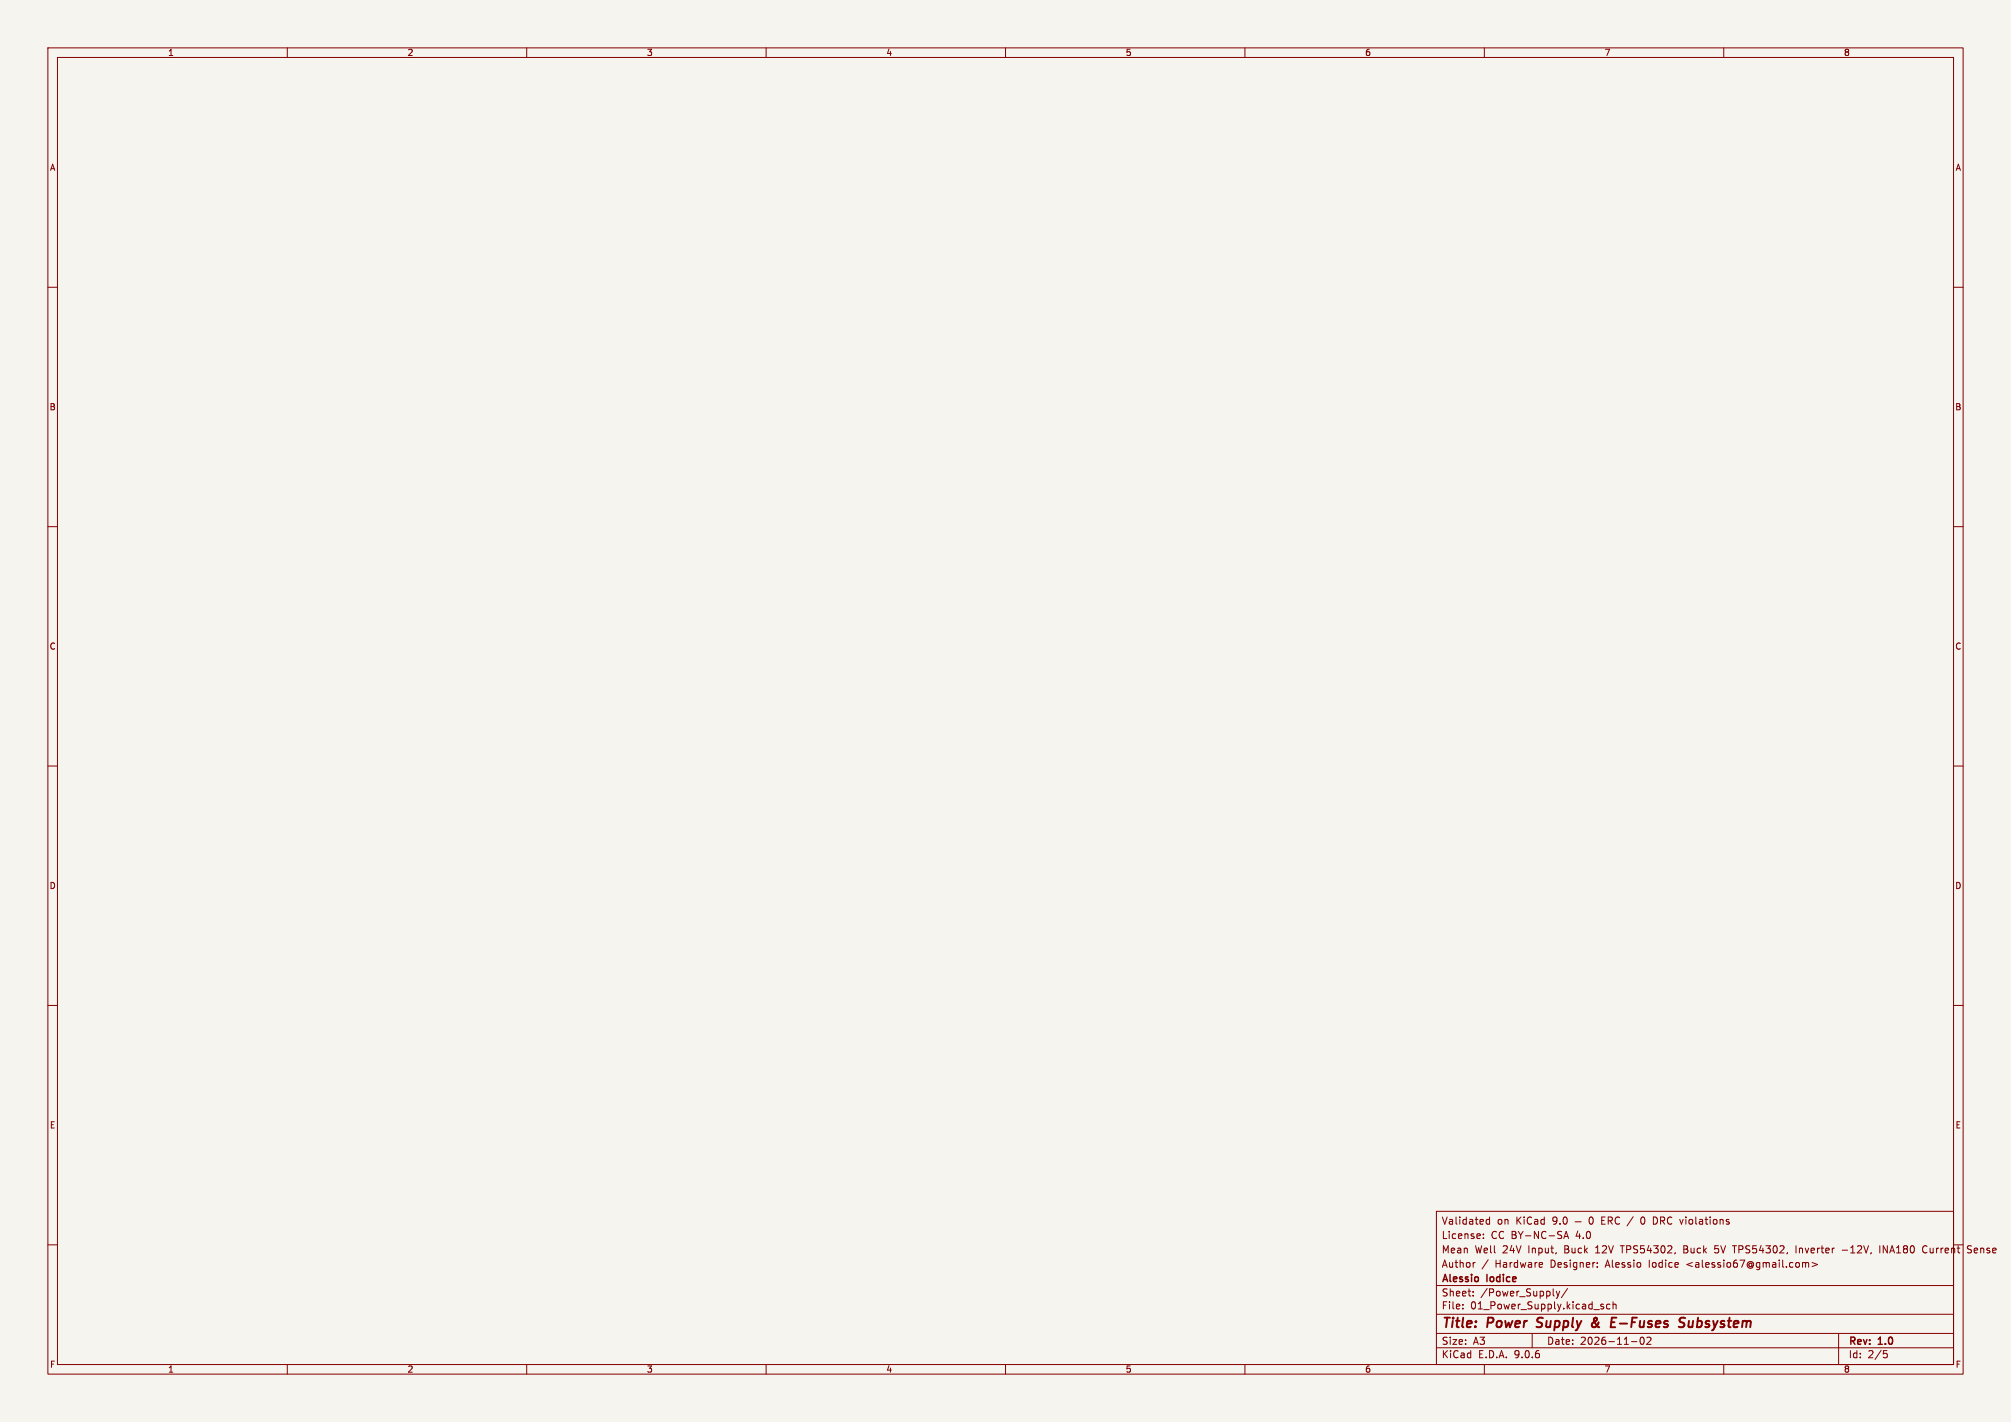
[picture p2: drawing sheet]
<svg xmlns="http://www.w3.org/2000/svg" width="420mm" height="297mm" viewBox="0 0 420 297" stroke-linecap="round" stroke-linejoin="round" font-family="sans-serif">
<path d="M0 0h420v297h-420z" fill="#f5f4ef" stroke="#f5f4ef" stroke-width=".21"/>
<g fill="none" stroke="#840000" stroke-width=".21">
<path d="M10 10h400v277h-400zM12 12h396v273h-396zM60 10v2M110 10v2M160 10v2M210 10v2M260 10v2M310 10v2M360 10v2M10 60h2M408 60h2M10 110h2"/>
<path d="M408 110h2M10 160h2M408 160h2M10 210h2M408 210h2M300 253h108v32h-108zM309.8 258.5v.2M309.8 257.8v.1M311.1 254.2v1.5M311.1 254.8l-.4-.1-.3 .3 .1 .6h.6M326.6 258.7l.5-1.5 .5 1.5M326.7 258.3h.7"/>
<path d="M328.9 255.2h1.3M332 254.3l.2-.1a.8 .8 0 0 1 .6 .7 .8 .8 0 0 1-.6 .8l-.2-.2-.1-.4zM343 254.2a.94 .94 0 0 0 0 1.5M345.3 254.2l.6 .1M345.9 255.6l-.6 .1M10 260h2M300 278.5h108M300 274.5h108M300 268.5h108M305.5 273.2v.2M305.5 272.5v.1M307.7 270.5v.2"/>
<path d="M307.7 269.8v.1M308.1 263.7l-.3 .1M310.8 263.1l-1.3 1.9M320 278.5v3M321.9 263.7l.3 .3-.8 .2M322.1 264.6l-.2 .1M325 269.7l.4 1M325.4 270.7l-.4 .5M325.7 269.7l-.3 1M327.4 269.1l-1.3 1.9M333.6 264.5v.2M333.6 263.8v.1"/>
<path d="M334.4 272.8l.5 .3v.2l-.5 .1M334.4 272.5h.5M336.2 272.5l-.4-.1-.3 .3 .2 .6h.5M336.9 272.5l.2-.1 .3 .1 .1 .9M336.9 271.9v1.5M342.7 279.4l.2-.1a.8 .8 0 0 1 .5 .7 .8 .8 0 0 1-.5 .8l-.2-.2-.2-.4zM343.9 279.4l.6-.1 .3 .4-.9 1.1h.9M351.7 260.9h.5M352.2 260.2h-.5v1.5h.5M358.1 261.5l.2 .2M358.9 260.2h-.7l-.1 .7 .2-.1M375.1 260.2v1.5"/>
<path d="M376.4 263.8l.5-.1 .2 .2M376.4 263.7v1M377.1 263.9l.2-.2 .4 .1v.9M377.1 263.9v.8M378.4 263.7l1.2 .4-1.2 .4M384 278.5v6.5M384.7 261.1h1.2M392.6 260.2v1.5M393.3 261.7v-1.5l.9 1.5M401.6 261.3l.4 .4 .4-.2M402.4 260.3l-.4-.1-.4 .3M411.7 260.3l-.5-.1-.3 .1v.5l.7 .2 .1 .4-.3 .3-.5-.1"/>
<path d="M60 285v2M110 285v2M160 285v2M210 285v2M260 285v2M300 281.5h108M310 285v2M340.7 280.2h1.2M360 285v2M393.4 282.1h.7M393.5 282.7h.4l.3 .2-.2 .6-.5 .1"/>
</g>
<path d="M320.9 277.1l.2 .1M321.2 275.4l-.1 .6M333.4 275.8l-.7 .5a.52 .52 0 0 0-.2 .8 .52 .52 0 0 0 .9-.1M333.5 275.3l-.2-.1a.41 .41 0 0 0-.4 .5l.6 1.1M336.4 277.2h.9M336.5 276.2h.7M336.6 275.2h1M352 275.3a.85 .85 0 0 0-1.1 .1l-.1 .6 .9 .4-.1 .6a.85 .85 0 0 1-1 .1M352.7 275.9v1.2h.6" fill="none" stroke="#840000" stroke-width=".4"/>
<g font-size="2.8" fill="#840000">
<text x="301" y="277.9">Title:</text>
<text x="310.6" y="277.9">Power</text>
<text x="321.8" y="277.9">Supply</text>
<text x="334.1" y="277.9">&amp;</text>
<text x="338.9" y="277.9">E-Fuses</text>
<text x="353.9" y="277.9">Subsystem</text>
</g>
<g font-size="2.1" fill="#840000">
<text x="301" y="256">Validated</text>
<text x="312.6" y="256">on</text>
<text x="316.7" y="256">KiCad</text>
<text x="324.4" y="256">9.0</text>
<text x="335" y="256">ERC /</text>
<text x="343.5" y="256">0</text>
<text x="346.3" y="256">DRC violations</text>
<text x="301" y="262">Mean</text>
<text x="301" y="259">License:</text>
<text x="308" y="262">Well</text>
<text x="311.4" y="259">CC BY-NC-SA</text>
<text x="313.9" y="262">24V</text>
<text x="319.3" y="262">Input,</text>
<text x="327" y="262">Buck</text>
<text x="329.2" y="259">4.0</text>
<text x="333.6" y="262">12V</text>
<text x="339.1" y="262">TPS54302,</text>
<text x="352.3" y="262">Buck</text>
<text x="359" y="262">5V TPS54302,</text>
<text x="376.2" y="262">Inverter</text>
<text x="386" y="262">-12V,</text>
<text x="394" y="262">INA180</text>
<text x="403.2" y="262">Current</text>
<text x="412.7" y="262">Sense</text>
<text x="301" y="268.2">Alessio</text>
<text x="301" y="265">Author</text>
<text x="310.6" y="268.2">Iodice</text>
<text x="312.3" y="265">Hardware</text>
<text x="324" y="265">Designer:</text>
<text x="335.6" y="265">Alessio</text>
<text x="344.8" y="265">Iodice</text>
<text x="352.8" y="265">&lt;alessio67@gmail.com&gt;</text>
<text x="301" y="273.7">File:</text>
<text x="301" y="271">Sheet:</text>
<text x="307.1" y="273.7">01_Power_Supply.kicad_sch</text>
<text x="309.2" y="271">/Power_Supply/</text>
<text x="301" y="281.1">Size:</text>
<text x="307.6" y="281.1">A3</text>
<text x="323" y="281.1">Date:</text>
<text x="330" y="281.1">2026-11-02</text>
<text x="386" y="281.3">Rev:</text>
<text x="392.4" y="281.3">1.0</text>
<text x="301" y="283.9">KiCad</text>
<text x="308.7" y="283.9">E.D.A.</text>
<text x="316.3" y="283.9">9.0.6</text>
<text x="386" y="283.9">Id:</text>
<text x="390.1" y="283.9">2/5</text>
</g>
<g font-size="1.8" fill="#840000">
<text x="35" y="11.9">1</text>
<text x="85" y="11.9">2</text>
<text x="135" y="11.9">3</text>
<text x="185" y="11.9">4</text>
<text x="235" y="11.9">5</text>
<text x="285" y="11.9">6</text>
<text x="335" y="11.9">7</text>
<text x="385" y="11.9">8</text>
<text x="10.3" y="35.9">A</text>
<text x="408.3" y="35.9">A</text>
<text x="10.3" y="85.9">B</text>
<text x="408.2" y="85.9">B</text>
<text x="10.3" y="135.9">C</text>
<text x="408.2" y="135.9">C</text>
<text x="10.3" y="185.9">D</text>
<text x="408.2" y="185.9">D</text>
<text x="10.3" y="235.9">E</text>
<text x="408.3" y="235.9">E</text>
<text x="10.3" y="285.9">F</text>
<text x="35" y="286.9">1</text>
<text x="85" y="286.9">2</text>
<text x="135" y="286.9">3</text>
<text x="185" y="286.9">4</text>
<text x="235" y="286.9">5</text>
<text x="285" y="286.9">6</text>
<text x="335" y="286.9">7</text>
<text x="385" y="286.9">8</text>
<text x="408.3" y="285.9">F</text>
</g>
</svg>
